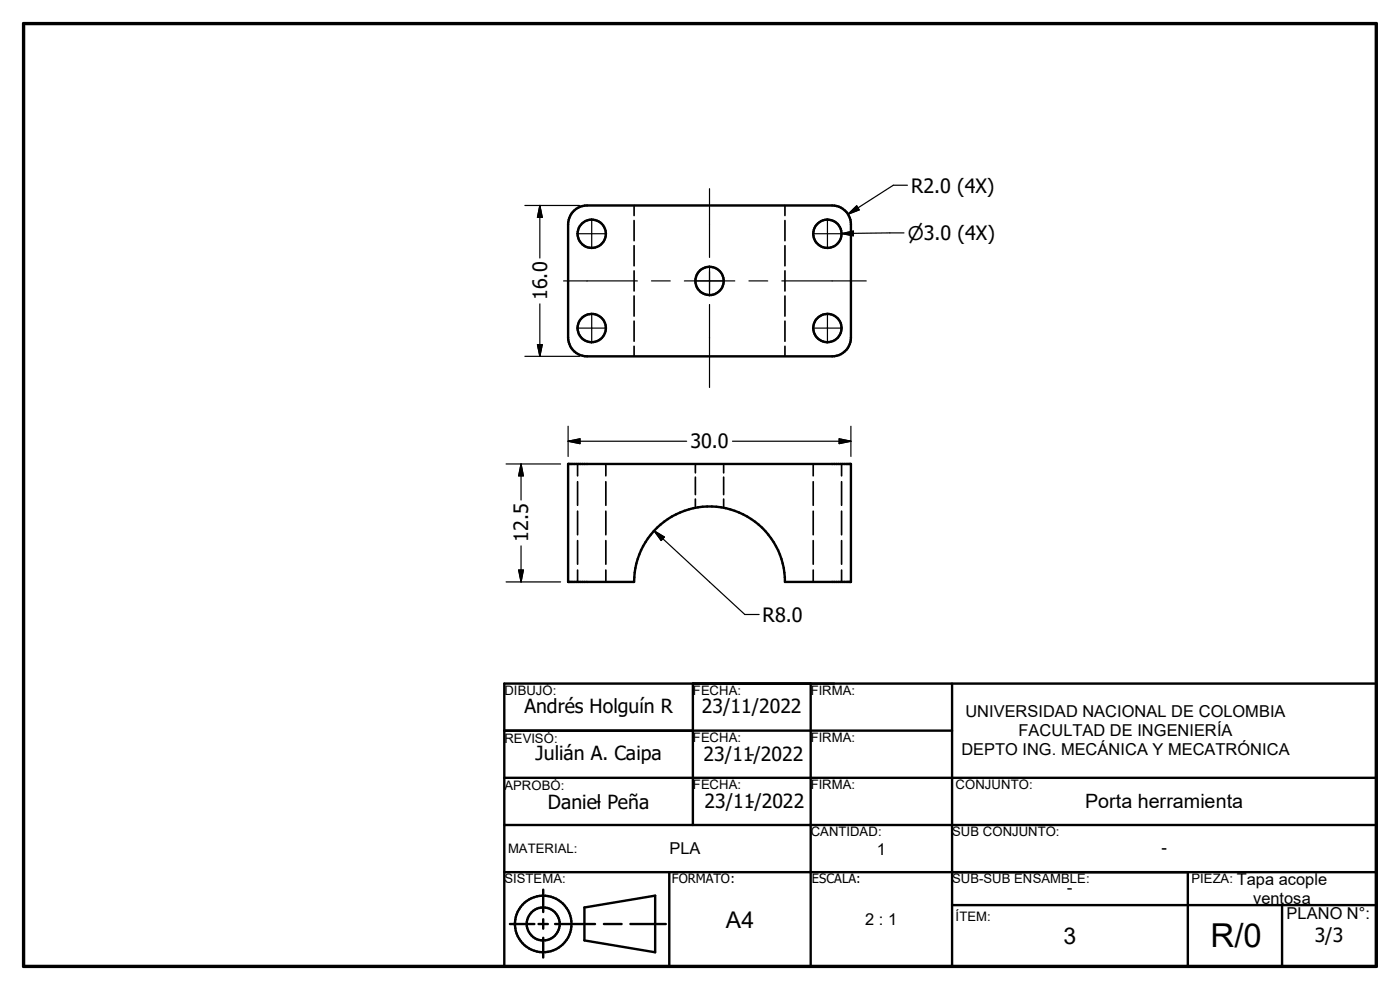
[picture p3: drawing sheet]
<svg xmlns="http://www.w3.org/2000/svg" width="297mm" height="210mm" viewBox="0 0 297 210" stroke-linecap="round" stroke-linejoin="round" font-family="sans-serif">
<g fill="none" stroke="#000" stroke-width=".51">
<path d="M121.5 44.9l.8-.6 .8-.5 1.4-.2h52a4 4 0 0 1 4 4v24a4 4 0 0 1-4 4h-52a4 4 0 0 1-4-4v-24l.3-1.4zM120.5 98.4h60v25h-14a16 16 0 0 0-16-16 16 16 0 0 0-16 16h-14zM107 145h185v60h-185zM107 155h95M147 145v30M172 145v60M202 145v60M107 175h185M107 165h185M107 185h185M108.2 196h5.2M114.3 196h1.9"/>
<path d="M115.2 188.7v4.8M115.2 195v2M115.2 198.9v4.2M117.8 196h8.4M124 192.5l15-2.5v12l-15-2.5zM128.1 196h3.8M133.7 196h7.6M142 185v20M202 192h90M252 185v20M272 192v13"/>
<circle cx="125.5" cy="49.6" r="2.99"/>
<circle cx="150.5" cy="59.6" r="3"/>
<circle cx="175.5" cy="49.6" r="3"/>
<circle cx="125.5" cy="69.6" r="3"/>
<circle cx="175.5" cy="69.6" r="2.99"/>
<circle cx="115.2" cy="196" r="6"/>
<circle cx="115.2" cy="196" r="3.5"/>
</g>
<g fill="none" stroke="#000" stroke-width=".36">
<path d="M134.5 43.6v2.1M134.5 46.8v4.3M134.5 52.1v4.3M134.5 57.5v4.2M166.5 43.6v2.1M166.5 46.8v4.3M166.5 52.1v4.3M166.5 57.5v4.2M134.5 62.8v4.3M134.5 68.1v4.3M134.5 73.5v2.1M166.5 62.8v4.3"/>
<path d="M166.5 68.1v4.3M166.5 73.5v2.1M122.5 98.4v2.5M128.5 98.4v2.5M147.5 98.4v1.9M153.5 98.4v1.9M172.5 98.4v2.5M178.5 98.4v2.5M122.5 102.2v5M122.5 108.4v5M122.5 114.7v5M128.5 102.2v5"/>
<path d="M128.5 108.4v5M128.5 114.7v5M147.5 101.2v3.7M147.5 105.9v1.8M153.5 101.2v3.7M153.5 105.9v1.8M172.5 102.2v5M172.5 108.4v5M172.5 114.7v5M178.5 102.2v5M178.5 108.4v5M178.5 114.7v5"/>
<path d="M122.5 120.9v2.5M128.5 120.9v2.5M172.5 120.9v2.5M178.5 120.9v2.5"/>
</g>
<path d="M5 5h287v200h-287z" fill="none" stroke="#000" stroke-width=".71"/>
<path d="M118.7 196h1" fill="none" stroke="#000" stroke-width=".21"/>
<g fill="none" stroke="#000" stroke-width=".25">
<path d="M192.5 39.3h-3l-9.6 6.1M111.4 43.6h11.5M114.5 43.6v11.1M114.5 43.6l.5 2.5h-1zM119.6 59.6h15.6M122.4 49.6h6.3M125.5 46.4v6.4M138.2 59.6h4M145.2 59.6h10.7M150.5 40v14.6M150.5 56.4v6.4M158.9 59.6h4"/>
<path d="M165.9 59.6h17.9M172.4 49.6h6.3M175.5 46.4v6.4M178.5 49.6l2.5-.6v1zM179.9 45.4l1.8-1.7 .6 .8zM191.8 49.4l-13.3 .2M111.4 75.6h11.5M114 73.1h1l-.5 2.5zM114.5 64.5v11.1M122.4 69.6h6.3M125.5 66.4v6.4M150.5 64.6v17.6"/>
<path d="M172.4 69.6h6.3M175.5 66.4v6.4M107.4 98.4h11.5M110.5 98.4v7.7M110.5 98.4l.5 2.5h-1zM120.5 93.6h25.2M120.5 93.6l2.5-.5v1zM120.5 90.4v6.4M155.4 93.6h25.1M178 93.1l2.5 .5-2.5 .5zM180.5 90.4v6.4M110.5 115.8v7.6"/>
<path d="M138.8 112.6l19.2 17.8h3M138.8 112.6l2.1 1.3-.6 .8zM107.4 123.4h11.5M110 120.9h1l-.5 2.5z"/>
</g>
<path d="M114.5 43.6l.5 2.5h-1zM178.5 49.6l2.5-.6v1zM179.9 45.4l1.8-1.7 .6 .8zM114 73.1h1l-.5 2.5zM120.5 93.6l2.5-.5v1zM178 93.1l2.5 .5-2.5 .5zM110.5 98.4l.5 2.5h-1zM138.8 112.6l2.1 1.3-.6 .8zM110 120.9h1l-.5 2.5z" fill="#000" stroke="#000" stroke-width=".25"/>
<text font-size="7" x="256.8" y="200.9">R/0</text>
<g font-size="4.9">
<text x="154" y="196.8">A4</text>
<text x="225.6" y="200.2">3</text>
</g>
<g font-size="4.2">
<text x="193.3" y="40.9">R2.0 (4X)</text>
<text x="116.1" y="63.7" transform="rotate(-90 116.1 63.7)">16.0</text>
<text x="146.5" y="95.1">30.0</text>
<text x="112.1" y="115" transform="rotate(-90 112.1 115)">12.5</text>
<text x="161.8" y="131.9">R8.0</text>
<text x="230.2" y="171.5">Porta herramienta</text>
</g>
<g font-size="4.1">
<text x="111.3" y="151.3">Andrés Holguín R</text>
<text x="148.9" y="151.3">23/11/2022</text>
<text x="113.6" y="161.3">Julián A. Caipa</text>
<text x="149.3" y="161.4">23/11/2022</text>
<text x="116.2" y="171.6">Daniel Peña</text>
<text x="149.5" y="171.4">23/11/2022</text>
<text x="278.9" y="199.7">3/3</text>
</g>
<text font-size="4" x="192.6" y="50.9">n3.0 (4X)</text>
<g font-size="3.5">
<text x="204.8" y="152.2">UNIVERSIDAD NACIONAL DE COLOMBIA</text>
<text x="126.4" y="161.1">-</text>
<text x="158.9" y="161.1">-</text>
<text x="204" y="160.1">DEPTO ING. MECÁNICA Y MECATRÓNICA</text>
<text x="216.1" y="156.1">FACULTAD DE INGENIERÍA</text>
<text x="126.4" y="171.1">-</text>
<text x="158.9" y="171.1">-</text>
<text x="142" y="181.2">PLA</text>
<text x="186" y="181.3">1</text>
<text x="246.4" y="180.9">-</text>
<text x="262.4" y="187.7">Tapa acople</text>
<text x="265.9" y="191.7">ventosa</text>
<text x="183.6" y="196.3">2 : 1</text>
<text x="273" y="195">PLANO N°:</text>
</g>
<text font-size="3.4" x="226.4" y="189.6">-</text>
<g font-size="2.8">
<text x="107" y="147.5">DIBUJÓ:</text>
<text x="147" y="147.4">FECHA:</text>
<text x="172" y="147.4">FIRMA:</text>
<text x="107" y="157.5">REVISÓ:</text>
<text x="147" y="157.4">FECHA:</text>
<text x="172" y="157.4">FIRMA:</text>
<text x="107" y="167.5">APROBÓ:</text>
<text x="147" y="167.4">FECHA:</text>
<text x="172" y="167.4">FIRMA:</text>
<text x="202.7" y="167.4">CONJUNTO:</text>
<text x="172" y="177.4">CANTIDAD:</text>
<text x="202" y="177.4">SUB CONJUNTO:</text>
<text x="107.8" y="180.9">MATERIAL:</text>
<text x="107" y="187.4">SISTEMA:</text>
<text x="202" y="187.4">SUB-SUB ENSAMBLE:</text>
<text x="252.8" y="187.4">PIEZA:</text>
<text x="202.7" y="195.3">ÍTEM:</text>
</g>
<g font-size="2.7">
<text x="142.5" y="187.4">FORMATO:</text>
<text x="172.3" y="187.3">ESCALA:</text>
</g>
</svg>
